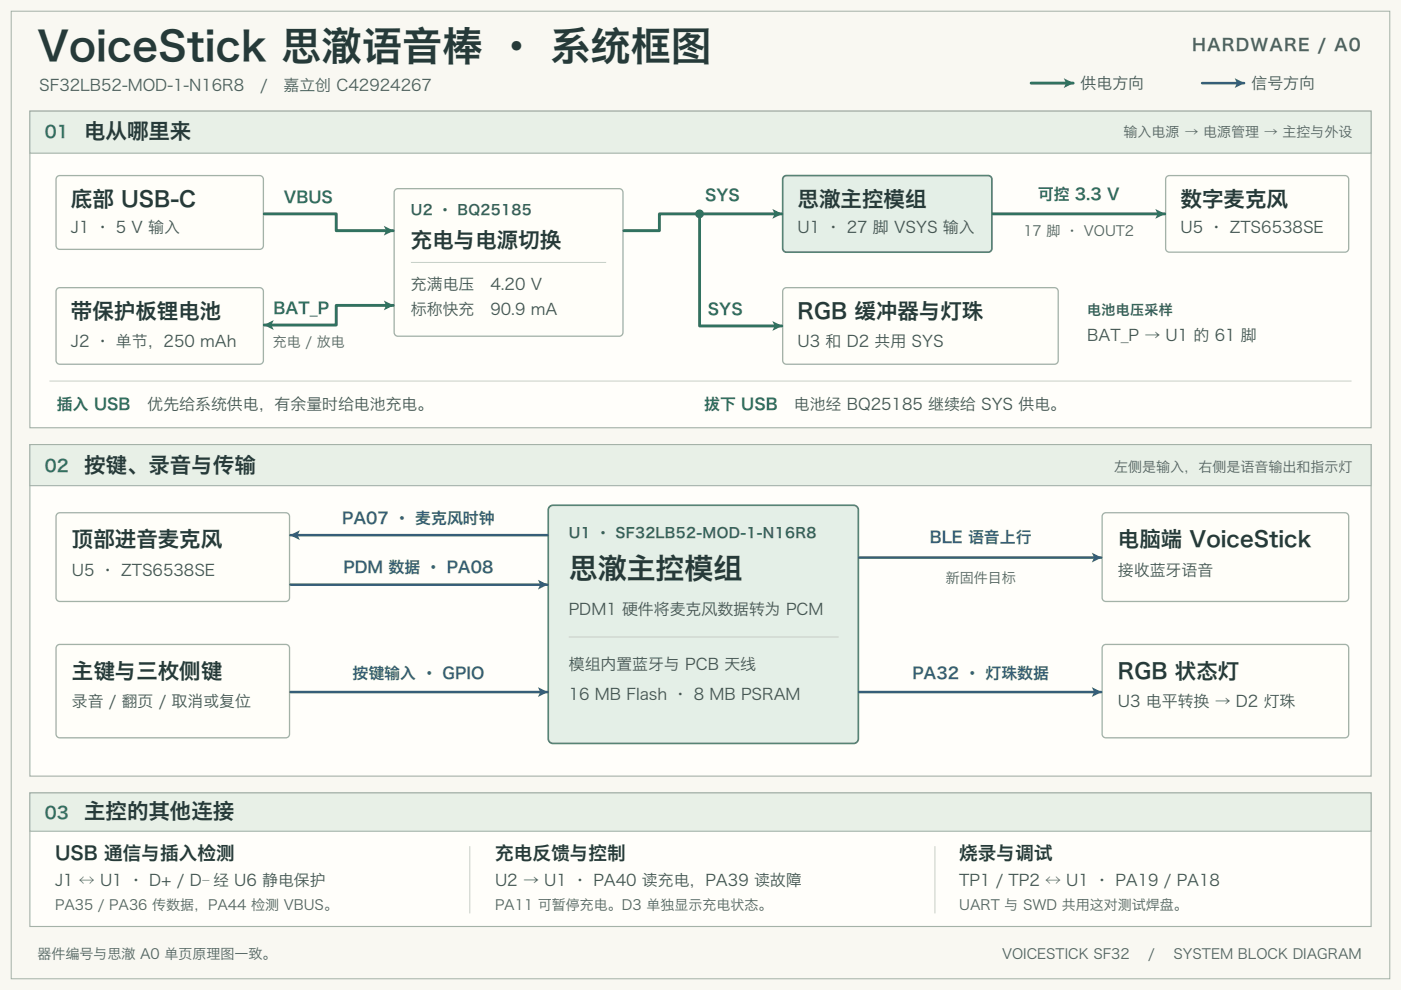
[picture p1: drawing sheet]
<svg xmlns="http://www.w3.org/2000/svg" width="420mm" height="297mm" viewBox="0 0 420 297" stroke-linecap="round" stroke-linejoin="round" font-family="sans-serif">
<path d="M0 0h420v296.8h-420z" fill="#f9f8f2"/>
<path d="M3.4 3.4h413.2v290h-413.2z" fill="none" stroke="#a4b1a7" stroke-width=".3"/>
<path d="M309.1 24.9h12.6" fill="none" stroke="#317260" stroke-width=".87"/>
<path d="M318.9 23.5l2.9 1.4-2.9 1.5 .7-1.5z" fill="#317260"/>
<path d="M360.4 24.9h12.6" fill="none" stroke="#365e78" stroke-width=".76"/>
<path d="M370.1 23.5l3 1.4-3 1.5 .7-1.5z" fill="#365e78"/>
<path d="M9 33.3h402v94.9h-402z" fill="#fffefa" stroke="#a5b2a8" stroke-width=".34"/>
<path d="M9 33.3h402v12.6h-402z" fill="#e8f0e7" stroke="#a5b2a8" stroke-width=".34"/>
<g fill="#fffef9" stroke="#a3b2a7" stroke-width=".39">
<path d="M17.3 52.9l.6-.3 60.3 .1 .5 .4 .3 .7-.1 20.2-.4 .5-.7 .3-60.2-.1-.6-.4-.2-.7v-19.8z"/>
<path d="M17 86.7l.9-.5 60.3 .1 .5 .4 .3 .7-.1 21-.4 .6-.7 .2-60.2-.1-.6-.4-.2-.6v-20.7z"/>
<path d="M118.4 57l.9-.4h66.3l.7 .2 .5 .9v42l-.3 .6-.9 .5h-66.3l-.7-.2-.4-.9v-42z"/>
</g>
<path d="M123.2 78.7h58.5" fill="none" stroke="#c7cfc5" stroke-width=".3"/>
<path d="M79.2 64.1h21.6v5.1h17.1" fill="none" stroke="#317260" stroke-width=".87"/>
<path d="M115.1 67.7l2.9 1.5-2.9 1.4 .6-1.4z" fill="#317260"/>
<path d="M117.9 91.6h-17.1v5.8h-21.6" fill="none" stroke="#317260" stroke-width=".87"/>
<g fill="#317260">
<path d="M79.1 97.4l3-1.4-.7 1.4 .7 1.5z"/>
<path d="M115.1 90.1l2.9 1.5-2.9 1.4 .6-1.4z"/>
</g>
<path d="M234.9 53.1l.9-.5 60.8 .1 .5 .4 .3 .7-.1 21-.4 .6-.7 .2-60.8-.1-.5-.4-.3-.6v-20.7z" fill="#e4efe7" stroke="#548270" stroke-width=".5"/>
<g fill="#fffef9" stroke="#a3b2a7" stroke-width=".39">
<path d="M349.7 53.1l.9-.5 53 .1 .5 .4 .2 .7v21l-.4 .6-.7 .2-53-.1-.5-.4-.3-.6v-20.7z"/>
<path d="M234.9 86.7l.9-.5 80.7 .1 .5 .4 .2 .7v21l-.4 .6-.7 .2-80.7-.1-.5-.4-.3-.6v-20.7z"/>
</g>
<path d="M234.4 64.1h-36.7v5.1h-10.7" fill="none" stroke="#317260" stroke-width=".87"/>
<g fill="#317260">
<path d="M231.5 62.6l3 1.5-3 1.5 .7-1.5z"/>
<circle cx="209.7" cy="64.1" r="1.32"/>
</g>
<path d="M209.7 64.1v33.6h24.7" fill="none" stroke="#317260" stroke-width=".87"/>
<path d="M231.5 96.3l3 1.4-3 1.5 .7-1.5z" fill="#317260"/>
<path d="M297.6 64.1h51.6" fill="none" stroke="#317260" stroke-width=".87"/>
<path d="M346.3 62.6l3 1.5-3 1.5 .7-1.5z" fill="#317260"/>
<path d="M14.8 114.2h390.4" fill="none" stroke="#c7cfc5" stroke-width=".3"/>
<path d="M9 133.3h402v99.4h-402z" fill="#fffefa" stroke="#a5b2a8" stroke-width=".34"/>
<path d="M9 133.3h402v12.3h-402z" fill="#e8f0e7" stroke="#a5b2a8" stroke-width=".34"/>
<g fill="#fffef9" stroke="#a3b2a7" stroke-width=".39">
<path d="M17 154.2l.9-.5 68.1 .1 .6 .4 .2 .6-.1 24.8-.4 .5-.6 .2h-68.1l-.6-.4-.2-.7v-24.4z"/>
<path d="M17.3 193.4l.6-.2 68.1 .1 .6 .4 .2 .6-.1 26.1-.4 .6-.6 .2-68.1-.1-.6-.4-.2-.6v-25.8z"/>
</g>
<path d="M164.6 152.1l1.2-.6h90.1a1.4 1.4 0 0 1 1.4 1.4v68.6a1.4 1.4 0 0 1-1.4 1.4h-90.1a1.4 1.4 0 0 1-1.4-1.4v-68.6z" fill="#e4efe7" stroke="#548270" stroke-width=".5"/>
<path d="M170.5 191h80.9" fill="none" stroke="#c7cfc5" stroke-width=".3"/>
<g fill="#fffef9" stroke="#a3b2a7" stroke-width=".39">
<path d="M330.6 154.2l.9-.5 72.1 .1 .5 .4 .2 .6v24.8l-.4 .5-.7 .2h-72l-.6-.4-.2-.7v-24.4z"/>
<path d="M330.6 193.7l.9-.5 72.1 .1 .5 .4 .2 .6v26.1l-.4 .6-.7 .2-72-.1-.6-.4-.2-.6v-25.8z"/>
</g>
<path d="M87.1 160.4h77" fill="none" stroke="#365e78" stroke-width=".76"/>
<path d="M87 160.4l2.9-1.4-.7 1.4 .7 1.5z" fill="#365e78"/>
<path d="M87.1 175.3h77" fill="none" stroke="#365e78" stroke-width=".76"/>
<path d="M161.3 173.8l2.9 1.5-2.9 1.4 .6-1.4z" fill="#365e78"/>
<path d="M87.1 207.5h77" fill="none" stroke="#365e78" stroke-width=".76"/>
<path d="M161.3 206l2.9 1.5-2.9 1.5 .6-1.5z" fill="#365e78"/>
<path d="M257.6 167.2h72.5" fill="none" stroke="#365e78" stroke-width=".76"/>
<path d="M327.3 165.7l2.9 1.5-2.9 1.4 .7-1.4z" fill="#365e78"/>
<path d="M257.6 207.5h72.5" fill="none" stroke="#365e78" stroke-width=".76"/>
<path d="M327.3 206l2.9 1.5-2.9 1.5 .7-1.5z" fill="#365e78"/>
<path d="M9 237.7h402v40.1h-402z" fill="#fffefa" stroke="#a5b2a8" stroke-width=".34"/>
<path d="M9 237.7h402v11.5h-402z" fill="#e8f0e7" stroke="#a5b2a8" stroke-width=".34"/>
<path d="M140.8 253.7v20.1zM280.3 253.7v20.1z" fill="#000" stroke="#c7cfc5" stroke-width=".3"/>
<text font-size="12" fill="#263a39" x="11.2" y="18.2">VoiceStick 思澈语音棒 · 系统框图</text>
<text font-size="8.7" fill="#263a39" x="170.5" y="173.6">思澈主控模组</text>
<g font-size="6.4" fill="#263a39">
<text x="25.2" y="41.7">电从哪里来</text>
<text x="21.3" y="62.2">底部 USB-C</text>
<text x="239.1" y="62.2">思澈主控模组</text>
<text x="353.9" y="62.2">数字麦克风</text>
<text x="123.2" y="74.5">充电与电源切换</text>
<text x="21.3" y="95.8">带保护板锂电池</text>
<text x="239.1" y="95.8">RGB 缓冲器与灯珠</text>
<text x="25.2" y="141.7">按键、录音与传输</text>
<text x="21.6" y="164.1">顶部进音麦克风</text>
<text x="335.2" y="164.1">电脑端 VoiceStick</text>
<text x="21.6" y="203.6">主键与三枚侧键</text>
<text x="335.2" y="203.6">RGB 状态灯</text>
<text x="25.2" y="245.6">主控的其他连接</text>
</g>
<g font-size="5.6" fill="#263a39">
<text x="16.5" y="257.9">USB 通信与插入检测</text>
<text x="148.4" y="257.9">充电反馈与控制</text>
<text x="287.6" y="257.9">烧录与调试</text>
</g>
<text font-size="5" fill="#4a6260" x="357.3" y="15.4">HARDWARE / A0</text>
<g font-size="5" fill="#397565">
<text x="13.4" y="41.4">01</text>
<text x="13.4" y="141.4">02</text>
<text x="13.4" y="245.6">03</text>
</g>
<g font-size="4.8" fill="#4b615c">
<text x="11.8" y="27.2">SF32LB52-MOD-1-N16R8</text>
<text x="78" y="27.2">/</text>
<text x="85" y="27.2">嘉立创 C42924267</text>
</g>
<g font-size="4.8" fill="#445752">
<text x="324" y="26.6">供电方向</text>
<text x="375.2" y="26.6">信号方向</text>
<text x="21.3" y="70">J1 · 5 V 输入</text>
<text x="239.1" y="70">U1 · 27 脚 VSYS 输入</text>
<text x="353.9" y="70">U5 · ZTS6538SE</text>
<text x="123.2" y="87.1">充满电压</text>
<text x="147" y="87.1">4.20 V</text>
<text x="123.2" y="94.4">标称快充</text>
<text x="147" y="94.4">90.9 mA</text>
<text x="21.3" y="103.9">J2 · 单节，250 mAh</text>
<text x="239.1" y="103.9">U3 和 D2 共用 SYS</text>
<text x="325.9" y="102.2">BAT_P → U1 的 61 脚</text>
<text x="44.2" y="122.9">优先给系统供电，有余量时给电池充电。</text>
<text x="238" y="122.9">电池经 BQ25185 继续给 SYS 供电。</text>
<text x="21.6" y="172.8">U5 · ZTS6538SE</text>
<text x="335.2" y="172.8">接收蓝牙语音</text>
<text x="170.5" y="184.5">PDM1 硬件将麦克风数据转为 PCM</text>
<text x="170.5" y="200.8">模组内置蓝牙与 PCB 天线</text>
<text x="170.5" y="209.7">16 MB Flash · 8 MB PSRAM</text>
<text x="21.6" y="212">录音 / 翻页 / 取消或复位</text>
<text x="335.2" y="212">U3 电平转换 → D2 灯珠</text>
<text x="16.5" y="265.7">J1 ↔ U1 · D+ / D− 经 U6 静电保护</text>
<text x="148.4" y="265.7">U2 → U1 · PA40 读充电，PA39 读故障</text>
<text x="287.6" y="265.7">TP1 / TP2 ↔ U1 · PA19 / PA18</text>
</g>
<g font-size="4.8" fill="#2b6958">
<text x="311.2" y="59.9">可控 3.3 V</text>
<text x="85.1" y="60.8">VBUS</text>
<text x="211.4" y="60.2">SYS</text>
<text x="82" y="94.1">BAT_P</text>
<text x="212.2" y="94.4">SYS</text>
<text x="17.1" y="122.9">插入 USB</text>
<text x="211.1" y="122.9">拔下 USB</text>
</g>
<g font-size="4.8" fill="#365e78">
<text x="102.6" y="157.1">PA07 · 麦克风时钟</text>
<text x="278.7" y="162.7">BLE 语音上行</text>
<text x="103" y="171.9">PDM 数据 · PA08</text>
<text x="105.7" y="203.6">按键输入 · GPIO</text>
<text x="273.5" y="203.6">PA32 · 灯珠数据</text>
</g>
<g font-size="4.2" fill="#55645f">
<text x="336.8" y="41.2">输入电源 → 电源管理 → 主控与外设</text>
<text x="306.8" y="70.8">17 脚 · VOUT2</text>
<text x="81.8" y="104.2">充电 / 放电</text>
<text x="334" y="141.4">左侧是输入，右侧是语音输出和指示灯</text>
<text x="283.5" y="174.7">新固件目标</text>
<text x="16.5" y="272.7">PA35 / PA36 传数据，PA44 检测 VBUS。</text>
<text x="148.4" y="272.7">PA11 可暂停充电。D3 单独显示充电状态。</text>
<text x="287.6" y="272.7">UART 与 SWD 共用这对测试焊盘。</text>
<text x="11.2" y="287.6">器件编号与思澈 A0 单页原理图一致。</text>
<text x="300.4" y="287.6">VOICESTICK SF32　 /　 SYSTEM BLOCK DIAGRAM</text>
</g>
<g font-size="4.2" fill="#386457">
<text x="123.2" y="64.4">U2 · BQ25185</text>
<text x="325.9" y="94.4">电池电压采样</text>
<text x="170.5" y="161.3">U1 · SF32LB52-MOD-1-N16R8</text>
</g>
</svg>
